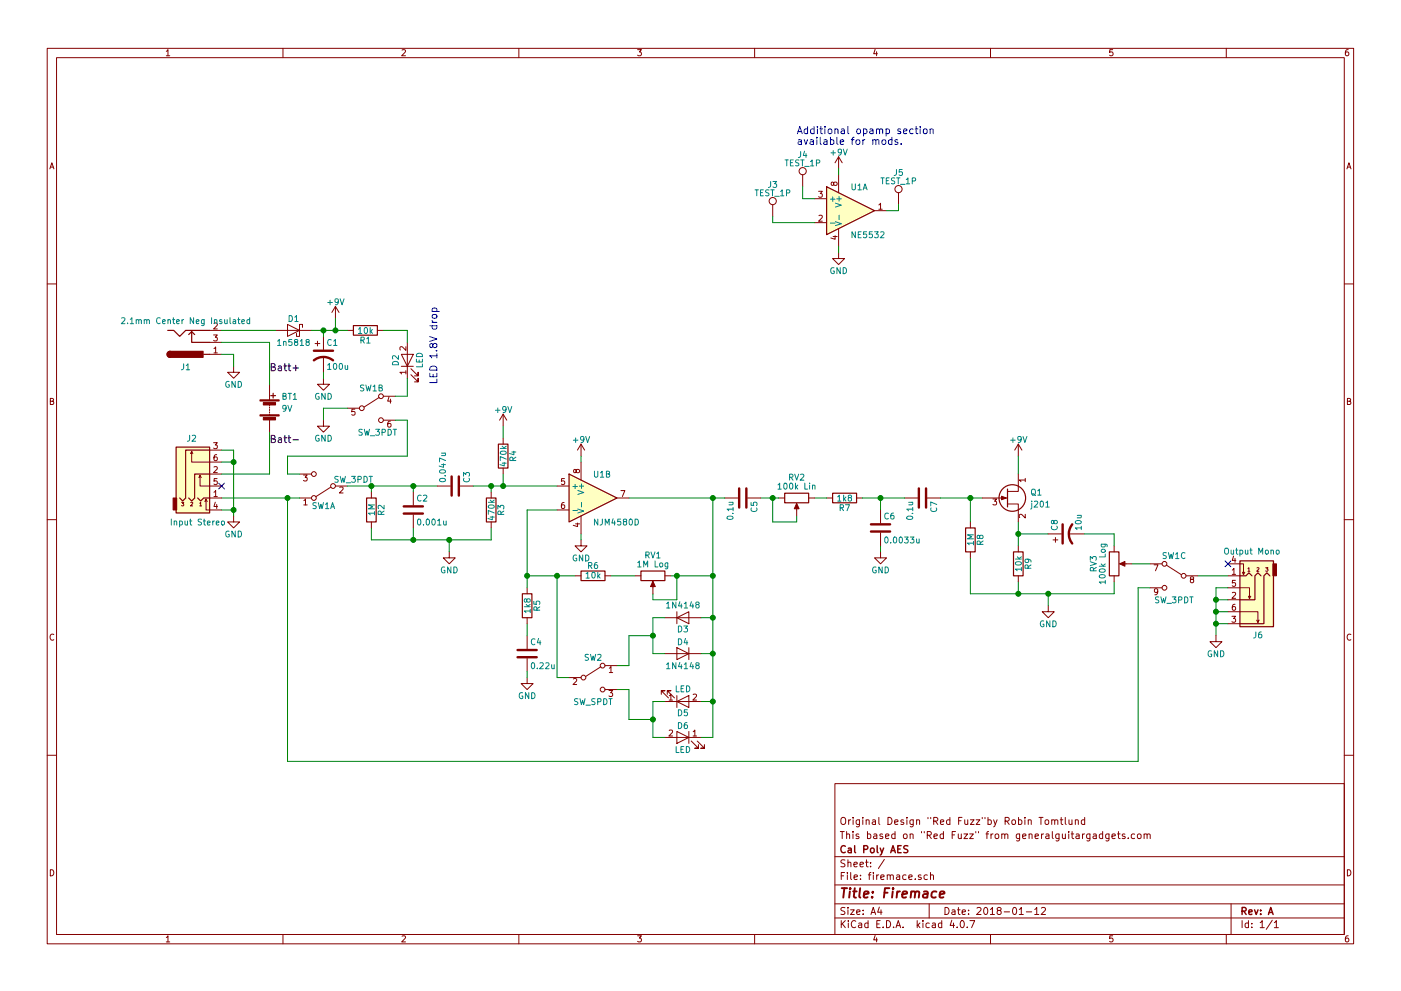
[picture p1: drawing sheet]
EESchema Schematic File Version 2
LIBS:power
LIBS:device
LIBS:switches
LIBS:relays
LIBS:motors
LIBS:transistors
LIBS:conn
LIBS:linear
LIBS:regul
LIBS:74xx
LIBS:cmos4000
LIBS:adc-dac
LIBS:memory
LIBS:xilinx
LIBS:microcontrollers
LIBS:dsp
LIBS:microchip
LIBS:analog_switches
LIBS:motorola
LIBS:texas
LIBS:intel
LIBS:audio
LIBS:interface
LIBS:digital-audio
LIBS:philips
LIBS:display
LIBS:cypress
LIBS:siliconi
LIBS:opto
LIBS:atmel
LIBS:contrib
LIBS:valves
LIBS:guitar-pedals
LIBS:dk_Addressable-Specialty
LIBS:dk_Alarms-Buzzers-and-Sirens
LIBS:dk_Automotive-Relays
LIBS:dk_Balun
LIBS:dk_Barrel-Audio-Connectors
LIBS:dk_Battery-Holders-Clips-Contacts
LIBS:dk_Clock-Timing-Clock-Generators-PLLs-Frequency-Synthesizers
LIBS:dk_Clock-Timing-Programmable-Timers-and-Oscillators
LIBS:dk_Clock-Timing-Real-Time-Clocks
LIBS:dk_Coaxial-Connectors-(RF)
LIBS:dk_Current-Transducers
LIBS:dk_Data-Acquisition-ADCs-DACs-Special-Purpose
LIBS:dk_Data-Acquisition-Analog-to-Digital-Converters-(ADC)
LIBS:dk_Data-Acquisition-Digital-Potentiometers
LIBS:dk_Data-Acquisition-Digital-to-Analog-Converters-(DAC)
LIBS:dk_Data-Acquisition-Touch-Screen-Controllers
LIBS:dk_DC-DC-Converters
LIBS:dk_Digital-Isolators
LIBS:dk_Diodes-Bridge-Rectifiers
LIBS:dk_Diodes-Rectifiers-Arrays
LIBS:dk_Diodes-Rectifiers-Single
LIBS:dk_Diodes-Zener-Single
LIBS:dk_Display-Modules-LED-Character-and-Numeric
LIBS:dk_D-Sub-Connectors
LIBS:dk_Embedded-Microcontrollers
LIBS:dk_Encoders
LIBS:dk_Evaluation-Boards-Sensors
LIBS:dk_Ferrite-Beads-and-Chips
LIBS:dk_Fixed-Inductors
LIBS:dk_Fuses
LIBS:dk_Gas-Sensors
LIBS:dk_Humidity-Moisture-Sensors
LIBS:dk_Image-Sensors-Camera
LIBS:dk_Infrared-UV-Visible-Emitters
LIBS:dk_Inrush-Current-Limiters-(ICL)
LIBS:dk_Interface-Analog-Switches-Multiplexers-Demultiplexers
LIBS:dk_Interface-Analog-Switches-Special-Purpose
LIBS:dk_Interface-Controllers
LIBS:dk_Interface-Drivers-Receivers-Transceivers
LIBS:dk_Interface-I-O-Expanders
LIBS:dk_Interface-Modules
LIBS:dk_Interface-Sensor-and-Detector-Interfaces
LIBS:dk_Interface-Sensor-Capacitive-Touch
LIBS:dk_Interface-Specialized
LIBS:dk_LED-Indication-Discrete
LIBS:dk_LEDs-Circuit-Board-Indicators-Arrays-Light-Bars-Bar-Graphs
LIBS:dk_Linear-Amplifiers-Audio
LIBS:dk_Linear-Amplifiers-Instrumentation-OP-Amps-Buffer-Amps
LIBS:dk_Linear-Comparators
LIBS:dk_Logic-Buffers-Drivers-Receivers-Transceivers
LIBS:dk_Logic-Flip-Flops
LIBS:dk_Logic-Gates-and-Inverters
LIBS:dk_Logic-Multivibrators
LIBS:dk_Logic-Shift-Registers
LIBS:dk_Logic-Signal-Switches-Multiplexers-Decoders
LIBS:dk_Logic-Translators-Level-Shifters
LIBS:dk_Magnetic-Sensors-Compass-Magnetic-Field-(Modules)
LIBS:dk_Magnetic-Sensors-Linear-Compass-(ICs)
LIBS:dk_Magnetic-Sensors-Switches-(Solid-State)
LIBS:dk_Memory
LIBS:dk_Memory-Connectors-PC-Card-Sockets
LIBS:dk_Microphones
LIBS:dk_Modular-Connectors-Jacks
LIBS:dk_Modular-Connectors-Jacks-With-Magnetics
LIBS:dk_Motion-Sensors-Accelerometers
LIBS:dk_Motion-Sensors-IMUs-(Inertial-Measurement-Units)
LIBS:dk_Motion-Sensors-Tilt-Switches
LIBS:dk_Navigation-Switches-Joystick
LIBS:dk_Optical-Sensors-Ambient-Light-IR-UV-Sensors
LIBS:dk_Optical-Sensors-Photo-Detectors-Remote-Receiver
LIBS:dk_Optical-Sensors-Photodiodes
LIBS:dk_Optical-Sensors-Phototransistors
LIBS:dk_Optical-Sensors-Reflective-Analog-Output
LIBS:dk_Optoisolators-Logic-Output
LIBS:dk_Optoisolators-Transistor-Photovoltaic-Output
LIBS:dk_Optoisolators-Triac-SCR-Output
LIBS:dk_Oscillators
LIBS:dk_PMIC-AC-DC-Converters-Offline-Switchers
LIBS:dk_PMIC-Battery-Chargers
LIBS:dk_PMIC-Battery-Management
LIBS:dk_PMIC-Current-Regulation-Management
LIBS:dk_PMIC-Full-Half-Bridge-Drivers
LIBS:dk_PMIC-Gate-Drivers
LIBS:dk_PMIC-LED-Drivers
LIBS:dk_PMIC-Motor-Drivers-Controllers
LIBS:dk_PMIC-OR-Controllers-Ideal-Diodes
LIBS:dk_PMIC-Power-Distribution-Switches-Load-Drivers
LIBS:dk_PMIC-Power-Management-Specialized
LIBS:dk_PMIC-RMS-to-DC-Converters
LIBS:dk_PMIC-Supervisors
LIBS:dk_PMIC-Thermal-Management
LIBS:dk_PMIC-V-F-and-F-V-Converters
LIBS:dk_PMIC-Voltage-Reference
LIBS:dk_PMIC-Voltage-Regulators-DC-DC-Switching-Controllers
LIBS:dk_PMIC-Voltage-Regulators-DC-DC-Switching-Regulators
LIBS:dk_PMIC-Voltage-Regulators-Linear
LIBS:dk_PMIC-Voltage-Regulators-Special-Purpose
LIBS:dk_Power-Relays-Over-2-Amps
LIBS:dk_Pressure-Sensors-Transducers
LIBS:dk_Programmable-Oscillators
LIBS:dk_Pushbutton-Switches
LIBS:dk_Rectangular-Connectors-Headers-Male-Pins
LIBS:dk_Reed-Relays
LIBS:dk_Resistor-Networks-Arrays
LIBS:dk_RF-Amplifiers
LIBS:dk_RF-Antennas
LIBS:dk_RF-Demodulators
LIBS:dk_RF-Detectors
LIBS:dk_RF-Evaluation-and-Development-Kits-Boards
LIBS:dk_RFID-RF-Access-Monitoring-ICs
LIBS:dk_RF-Receivers
LIBS:dk_RF-Switches
LIBS:dk_RF-Transceiver-ICs
LIBS:dk_RF-Transceiver-Modules
LIBS:dk_RF-Transmitters
LIBS:dk_Rotary-Potentiometers-Rheostats
LIBS:dk_Sensors-Transducers_Accessories
LIBS:dk_Signal-Relays-Up-to-2-Amps
LIBS:dk_Slide-Switches
LIBS:dk_Solid-State-Relays
LIBS:dk_Specialized-ICs
LIBS:dk_Specialized-Sensors
LIBS:dk_Surge-Suppression-ICs
LIBS:dk_Tactile-Switches
LIBS:dk_Temperature-Sensors-Analog-and-Digital-Output
LIBS:dk_Thermal-Cutoffs-(Thermal-Fuses)
LIBS:dk_Thyristors-DIACs-SIDACs
LIBS:dk_Thyristors-SCRs
LIBS:dk_Thyristors-TRIACs
LIBS:dk_Toggle-Switches
LIBS:dk_Transistors-Bipolar-(BJT)-Arrays
LIBS:dk_Transistors-Bipolar-(BJT)-RF
LIBS:dk_Transistors-Bipolar-(BJT)-Single
LIBS:dk_Transistors-Bipolar-(BJT)-Single-Pre-Biased
LIBS:dk_Transistors-FETs-MOSFETs-Arrays
LIBS:dk_Transistors-FETs-MOSFETs-RF
LIBS:dk_Transistors-FETs-MOSFETs-Single
LIBS:dk_Transistors-JFETs
LIBS:dk_Trimmer-Potentiometers
LIBS:dk_TVS-Diodes
LIBS:dk_TVS-Mixed-Technology
LIBS:dk_USB-DVI-HDMI-Connectors
LIBS:red-fuzz-cache
EELAYER 25 0
EELAYER END
$Descr A4 11693 8268
encoding utf-8
Sheet 1 1
Title "Firemace"
Date "2018-01-12"
Rev "A"
Comp "Cal Poly AES"
Comment1 "This based on \"Red Fuzz\" from generalguitargadgets.com"
Comment2 "Original Design \"Red Fuzz\"by Robin Tomtlund"
Comment3 ""
Comment4 ""
$EndDescr
$Comp
L Battery BT1
U 1 1
P 2250 3400
F 0 "BT1" H 2350 3500 50  0000 L CNN
F 1 "9V" H 2350 3400 50  0000 L CNN
F 2 "Pin_Headers:Pin_Header_Straight_1x02_Pitch2.54mm" V 2250 3460 50  0001 C CNN
F 3 "" V 2250 3460 50  0001 C CNN
	1    2250 3400
	1    0    0    -1  
$EndComp
$Comp
L Barrel_Jack J1
U 1 1
P 1550 2850
F 0 "J1" H 1550 3060 50  0000 C CNN
F 1 "2.1mm Center Neg Insulated" H 1550 2675 50  0000 C CNN
F 2 "Pin_Headers:Pin_Header_Straight_1x03_Pitch2.54mm" H 1600 2810 50  0001 C CNN
F 3 "" H 1600 2810 50  0001 C CNN
	1    1550 2850
	1    0    0    1   
$EndComp
$Comp
L SW_3PDT SW1
U 1 1
P 2700 4050
F 0 "SW1" H 2700 4220 50  0000 C CNN
F 1 "SW_3PDT" H 2450 4000 50  0000 C CNN
F 2 "guitar-projects:3PDT_Solder_Lugs" H 2700 4050 50  0001 C CNN
F 3 "" H 2700 4050 50  0001 C CNN
	1    2700 4050
	-1   0    0    1   
$EndComp
$Comp
L R R2
U 1 1
P 3100 4250
F 0 "R2" V 3180 4250 50  0000 C CNN
F 1 "1M" V 3100 4250 50  0000 C CNN
F 2 "Resistors_THT:R_Axial_DIN0207_L6.3mm_D2.5mm_P10.16mm_Horizontal" V 3030 4250 50  0001 C CNN
F 3 "" H 3100 4250 50  0001 C CNN
	1    3100 4250
	1    0    0    -1  
$EndComp
$Comp
L C C2
U 1 1
P 3450 4250
F 0 "C2" H 3475 4350 50  0000 L CNN
F 1 "0.001u" H 3475 4150 50  0000 L CNN
F 2 "Capacitors_THT:C_Disc_D6.0mm_W2.5mm_P5.00mm" H 3488 4100 50  0001 C CNN
F 3 "" H 3450 4250 50  0001 C CNN
	1    3450 4250
	1    0    0    -1  
$EndComp
$Comp
L C C3
U 1 1
P 3800 4050
F 0 "C3" H 3825 4150 50  0000 L CNN
F 1 "0.047u" H 3825 3950 50  0000 L CNN
F 2 "Capacitors_THT:C_Disc_D7.5mm_W4.4mm_P5.00mm" H 3838 3900 50  0001 C CNN
F 3 "" H 3800 4050 50  0001 C CNN
	1    3800 4050
	0    1    -1   0   
$EndComp
$Comp
L R R3
U 1 1
P 4100 4250
F 0 "R3" V 4180 4250 50  0000 C CNN
F 1 "470k" V 4100 4250 50  0000 C CNN
F 2 "Resistors_THT:R_Axial_DIN0207_L6.3mm_D2.5mm_P10.16mm_Horizontal" V 4030 4250 50  0001 C CNN
F 3 "" H 4100 4250 50  0001 C CNN
	1    4100 4250
	1    0    0    -1  
$EndComp
$Comp
L R R4
U 1 1
P 4200 3800
F 0 "R4" V 4280 3800 50  0000 C CNN
F 1 "470k" V 4200 3800 50  0000 C CNN
F 2 "Resistors_THT:R_Axial_DIN0207_L6.3mm_D2.5mm_P10.16mm_Horizontal" V 4130 3800 50  0001 C CNN
F 3 "" H 4200 3800 50  0001 C CNN
	1    4200 3800
	1    0    0    -1  
$EndComp
$Comp
L +9V #PWR01
U 1 1
P 2800 2650
F 0 "#PWR01" H 2800 2500 50  0001 C CNN
F 1 "+9V" H 2800 2790 50  0000 C CNN
F 2 "" H 2800 2650 50  0001 C CNN
F 3 "" H 2800 2650 50  0001 C CNN
	1    2800 2650
	1    0    0    -1  
$EndComp
$Comp
L +9V #PWR02
U 1 1
P 4200 3550
F 0 "#PWR02" H 4200 3400 50  0001 C CNN
F 1 "+9V" H 4200 3690 50  0000 C CNN
F 2 "" H 4200 3550 50  0001 C CNN
F 3 "" H 4200 3550 50  0001 C CNN
	1    4200 3550
	1    0    0    -1  
$EndComp
$Comp
L R R5
U 1 1
P 4400 5050
F 0 "R5" V 4480 5050 50  0000 C CNN
F 1 "1k8" V 4400 5050 50  0000 C CNN
F 2 "Resistors_THT:R_Axial_DIN0207_L6.3mm_D2.5mm_P10.16mm_Horizontal" V 4330 5050 50  0001 C CNN
F 3 "" H 4400 5050 50  0001 C CNN
	1    4400 5050
	1    0    0    -1  
$EndComp
$Comp
L GND #PWR03
U 1 1
P 3750 4600
F 0 "#PWR03" H 3750 4350 50  0001 C CNN
F 1 "GND" H 3750 4450 50  0000 C CNN
F 2 "" H 3750 4600 50  0001 C CNN
F 3 "" H 3750 4600 50  0001 C CNN
	1    3750 4600
	1    0    0    -1  
$EndComp
$Comp
L C C4
U 1 1
P 4400 5450
F 0 "C4" H 4425 5550 50  0000 L CNN
F 1 "0.22u" H 4425 5350 50  0000 L CNN
F 2 "Capacitors_THT:C_Disc_D7.5mm_W4.4mm_P5.00mm" H 4438 5300 50  0001 C CNN
F 3 "" H 4400 5450 50  0001 C CNN
	1    4400 5450
	1    0    0    -1  
$EndComp
$Comp
L D D3
U 1 1
P 5700 5150
F 0 "D3" H 5700 5250 50  0000 C CNN
F 1 "1N4148" H 5700 5050 50  0000 C CNN
F 2 "Diodes_THT:D_DO-35_SOD27_P7.62mm_Horizontal" H 5700 5150 50  0001 C CNN
F 3 "" H 5700 5150 50  0001 C CNN
	1    5700 5150
	1    0    0    1   
$EndComp
$Comp
L D D4
U 1 1
P 5700 5450
F 0 "D4" H 5700 5550 50  0000 C CNN
F 1 "1N4148" H 5700 5350 50  0000 C CNN
F 2 "Diodes_THT:D_DO-35_SOD27_P7.62mm_Horizontal" H 5700 5450 50  0001 C CNN
F 3 "" H 5700 5450 50  0001 C CNN
	1    5700 5450
	-1   0    0    -1  
$EndComp
$Comp
L R R6
U 1 1
P 4950 4800
F 0 "R6" V 5030 4800 50  0000 C CNN
F 1 "10k" V 4950 4800 50  0000 C CNN
F 2 "Resistors_THT:R_Axial_DIN0207_L6.3mm_D2.5mm_P10.16mm_Horizontal" V 4880 4800 50  0001 C CNN
F 3 "" H 4950 4800 50  0001 C CNN
	1    4950 4800
	0    1    -1   0   
$EndComp
$Comp
L POT RV1
U 1 1
P 5450 4800
F 0 "RV1" V 5275 4800 50  0000 C CNN
F 1 "1M Log" V 5350 4800 50  0000 C CNN
F 2 "feetprints:pot_16mm_long_lead" H 5450 4800 50  0001 C CNN
F 3 "" H 5450 4800 50  0001 C CNN
	1    5450 4800
	0    -1   1    0   
$EndComp
$Comp
L C C5
U 1 1
P 6200 4150
F 0 "C5" H 6225 4250 50  0000 L CNN
F 1 "0.1u" H 6225 4050 50  0000 L CNN
F 2 "Capacitors_THT:C_Disc_D7.5mm_W4.4mm_P5.00mm" H 6238 4000 50  0001 C CNN
F 3 "" H 6200 4150 50  0001 C CNN
	1    6200 4150
	0    1    1    0   
$EndComp
$Comp
L POT RV2
U 1 1
P 6650 4150
F 0 "RV2" V 6475 4150 50  0000 C CNN
F 1 "100k Lin" V 6550 4150 50  0000 C CNN
F 2 "feetprints:pot_16mm_long_lead" H 6650 4150 50  0001 C CNN
F 3 "" H 6650 4150 50  0001 C CNN
	1    6650 4150
	0    -1   1    0   
$EndComp
$Comp
L R R7
U 1 1
P 7050 4150
F 0 "R7" V 7130 4150 50  0000 C CNN
F 1 "1k8" V 7050 4150 50  0000 C CNN
F 2 "Resistors_THT:R_Axial_DIN0207_L6.3mm_D2.5mm_P10.16mm_Horizontal" V 6980 4150 50  0001 C CNN
F 3 "" H 7050 4150 50  0001 C CNN
	1    7050 4150
	0    1    1    0   
$EndComp
$Comp
L C C6
U 1 1
P 7350 4400
F 0 "C6" H 7375 4500 50  0000 L CNN
F 1 "0.0033u" H 7375 4300 50  0000 L CNN
F 2 "Capacitors_THT:C_Disc_D5.0mm_W2.5mm_P5.00mm" H 7388 4250 50  0001 C CNN
F 3 "" H 7350 4400 50  0001 C CNN
	1    7350 4400
	1    0    0    -1  
$EndComp
$Comp
L C C7
U 1 1
P 7700 4150
F 0 "C7" H 7725 4250 50  0000 L CNN
F 1 "0.1u" H 7725 4050 50  0000 L CNN
F 2 "Capacitors_THT:C_Disc_D7.5mm_W4.4mm_P5.00mm" H 7738 4000 50  0001 C CNN
F 3 "" H 7700 4150 50  0001 C CNN
	1    7700 4150
	0    1    1    0   
$EndComp
$Comp
L R R8
U 1 1
P 8100 4500
F 0 "R8" V 8180 4500 50  0000 C CNN
F 1 "1M" V 8100 4500 50  0000 C CNN
F 2 "Resistors_THT:R_Axial_DIN0207_L6.3mm_D2.5mm_P10.16mm_Horizontal" V 8030 4500 50  0001 C CNN
F 3 "" H 8100 4500 50  0001 C CNN
	1    8100 4500
	1    0    0    -1  
$EndComp
$Comp
L R R9
U 1 1
P 8500 4700
F 0 "R9" V 8580 4700 50  0000 C CNN
F 1 "10k" V 8500 4700 50  0000 C CNN
F 2 "Resistors_THT:R_Axial_DIN0207_L6.3mm_D2.5mm_P10.16mm_Horizontal" V 8430 4700 50  0001 C CNN
F 3 "" H 8500 4700 50  0001 C CNN
	1    8500 4700
	1    0    0    -1  
$EndComp
$Comp
L +9V #PWR04
U 1 1
P 8500 3800
F 0 "#PWR04" H 8500 3650 50  0001 C CNN
F 1 "+9V" H 8500 3940 50  0000 C CNN
F 2 "" H 8500 3800 50  0001 C CNN
F 3 "" H 8500 3800 50  0001 C CNN
	1    8500 3800
	1    0    0    -1  
$EndComp
$Comp
L CP1 C8
U 1 1
P 8900 4450
F 0 "C8" H 8925 4550 50  0000 L CNN
F 1 "10u" H 8925 4350 50  0000 L CNN
F 2 "Capacitors_THT:CP_Radial_D5.0mm_P2.50mm" H 8900 4450 50  0001 C CNN
F 3 "" H 8900 4450 50  0001 C CNN
	1    8900 4450
	0    -1   -1   0   
$EndComp
$Comp
L POT RV3
U 1 1
P 9300 4700
F 0 "RV3" V 9125 4700 50  0000 C CNN
F 1 "100k Log" V 9200 4700 50  0000 C CNN
F 2 "feetprints:pot_16mm_long_lead" H 9300 4700 50  0001 C CNN
F 3 "" H 9300 4700 50  0001 C CNN
	1    9300 4700
	1    0    0    1   
$EndComp
$Comp
L GND #PWR05
U 1 1
P 8750 5050
F 0 "#PWR05" H 8750 4800 50  0001 C CNN
F 1 "GND" H 8750 4900 50  0000 C CNN
F 2 "" H 8750 5050 50  0001 C CNN
F 3 "" H 8750 5050 50  0001 C CNN
	1    8750 5050
	1    0    0    -1  
$EndComp
$Comp
L SW_3PDT SW1
U 3 1
P 9800 4800
F 0 "SW1" H 9800 4970 50  0000 C CNN
F 1 "SW_3PDT" H 9800 4600 50  0000 C CNN
F 2 "guitar-projects:3PDT_Solder_Lugs" H 9800 4800 50  0001 C CNN
F 3 "" H 9800 4800 50  0001 C CNN
	3    9800 4800
	-1   0    0    -1  
$EndComp
$Comp
L GND #PWR06
U 1 1
P 4400 5650
F 0 "#PWR06" H 4400 5400 50  0001 C CNN
F 1 "GND" H 4400 5500 50  0000 C CNN
F 2 "" H 4400 5650 50  0001 C CNN
F 3 "" H 4400 5650 50  0001 C CNN
	1    4400 5650
	1    0    0    -1  
$EndComp
$Comp
L CP1 C1
U 1 1
P 2700 2950
F 0 "C1" H 2725 3050 50  0000 L CNN
F 1 "100u" H 2725 2850 50  0000 L CNN
F 2 "Capacitors_THT:CP_Radial_D5.0mm_P2.50mm" H 2700 2950 50  0001 C CNN
F 3 "" H 2700 2950 50  0001 C CNN
	1    2700 2950
	1    0    0    -1  
$EndComp
$Comp
L GND #PWR07
U 1 1
P 2700 3150
F 0 "#PWR07" H 2700 2900 50  0001 C CNN
F 1 "GND" H 2700 3000 50  0000 C CNN
F 2 "" H 2700 3150 50  0001 C CNN
F 3 "" H 2700 3150 50  0001 C CNN
	1    2700 3150
	1    0    0    -1  
$EndComp
$Comp
L SW_3PDT SW1
U 2 1
P 3100 3400
F 0 "SW1" H 3100 3570 50  0000 C CNN
F 1 "SW_3PDT" H 3150 3200 50  0000 C CNN
F 2 "guitar-projects:3PDT_Solder_Lugs" H 3100 3400 50  0001 C CNN
F 3 "" H 3100 3400 50  0001 C CNN
	2    3100 3400
	1    0    0    -1  
$EndComp
$Comp
L GND #PWR08
U 1 1
P 2700 3500
F 0 "#PWR08" H 2700 3250 50  0001 C CNN
F 1 "GND" H 2700 3350 50  0000 C CNN
F 2 "" H 2700 3500 50  0001 C CNN
F 3 "" H 2700 3500 50  0001 C CNN
	1    2700 3500
	1    0    0    -1  
$EndComp
$Comp
L R R1
U 1 1
P 3050 2750
F 0 "R1" V 3130 2750 50  0000 C CNN
F 1 "10k" V 3050 2750 50  0000 C CNN
F 2 "Resistors_THT:R_Axial_DIN0207_L6.3mm_D2.5mm_P10.16mm_Horizontal" V 2980 2750 50  0001 C CNN
F 3 "" H 3050 2750 50  0001 C CNN
	1    3050 2750
	0    1    1    0   
$EndComp
$Comp
L LED D2
U 1 1
P 3400 3000
F 0 "D2" H 3400 3100 50  0000 C CNN
F 1 "LED" H 3400 2900 50  0000 C CNN
F 2 "LEDs:LED_D5.0mm" H 3400 3000 50  0001 C CNN
F 3 "" H 3400 3000 50  0001 C CNN
	1    3400 3000
	0    -1   -1   0   
$EndComp
$Comp
L SW_SPDT SW2
U 1 1
P 4950 5650
F 0 "SW2" H 4950 5820 50  0000 C CNN
F 1 "SW_SPDT" H 4950 5450 50  0000 C CNN
F 2 "Pin_Headers:Pin_Header_Straight_1x03_Pitch2.54mm" H 4950 5650 50  0001 C CNN
F 3 "" H 4950 5650 50  0001 C CNN
	1    4950 5650
	1    0    0    -1  
$EndComp
$Comp
L LED D6
U 1 1
P 5700 6150
F 0 "D6" H 5700 6250 50  0000 C CNN
F 1 "LED" H 5700 6050 50  0000 C CNN
F 2 "LEDs:LED_D3.0mm" H 5700 6150 50  0001 C CNN
F 3 "" H 5700 6150 50  0001 C CNN
	1    5700 6150
	-1   0    0    -1  
$EndComp
$Comp
L LED D5
U 1 1
P 5700 5850
F 0 "D5" H 5700 5950 50  0000 C CNN
F 1 "LED" H 5700 5750 50  0000 C CNN
F 2 "LEDs:LED_D3.0mm" H 5700 5850 50  0001 C CNN
F 3 "" H 5700 5850 50  0001 C CNN
	1    5700 5850
	1    0    0    1   
$EndComp
$Comp
L GND #PWR09
U 1 1
P 7350 4600
F 0 "#PWR09" H 7350 4350 50  0001 C CNN
F 1 "GND" H 7350 4450 50  0000 C CNN
F 2 "" H 7350 4600 50  0001 C CNN
F 3 "" H 7350 4600 50  0001 C CNN
	1    7350 4600
	1    0    0    -1  
$EndComp
$Comp
L D_Schottky D1
U 1 1
P 2450 2750
F 0 "D1" H 2450 2850 50  0000 C CNN
F 1 "1n5818" H 2450 2650 50  0000 C CNN
F 2 "Diodes_THT:D_DO-41_SOD81_P10.16mm_Horizontal" H 2450 2750 50  0001 C CNN
F 3 "" H 2450 2750 50  0001 C CNN
	1    2450 2750
	-1   0    0    -1  
$EndComp
$Comp
L Q_NJFET_DSG Q1
U 1 1
P 8400 4150
F 0 "Q1" H 8600 4200 50  0000 L CNN
F 1 "j201" H 8600 4100 50  0000 L CNN
F 2 "TO_SOT_Packages_THT:TO-92_Inline_Wide" H 8600 4250 50  0001 C CNN
F 3 "" H 8400 4150 50  0001 C CNN
	1    8400 4150
	1    0    0    -1  
$EndComp
$Comp
L NE5532 U1
U 2 1
P 4950 4150
F 0 "U1" H 4950 4350 50  0000 L CNN
F 1 "NJM4580D" H 4950 3950 50  0000 L CNN
F 2 "Housings_DIP:DIP-8_W7.62mm_Socket_LongPads" H 4950 4150 50  0001 C CNN
F 3 "" H 4950 4150 50  0001 C CNN
	2    4950 4150
	1    0    0    -1  
$EndComp
Wire Wire Line
	1850 2850 2250 2850
Wire Wire Line
	2250 2850 2250 3200
Wire Wire Line
	1850 4150 2500 4150
Wire Wire Line
	2900 4050 3650 4050
Wire Wire Line
	3450 4050 3450 4100
Connection ~ 3450 4050
Wire Wire Line
	3100 4050 3100 4100
Connection ~ 3100 4050
Wire Wire Line
	3100 4400 3100 4500
Wire Wire Line
	3450 4500 3450 4400
Wire Wire Line
	3950 4050 4650 4050
Wire Wire Line
	4100 4050 4100 4100
Wire Wire Line
	4100 4500 4100 4400
Connection ~ 3450 4500
Wire Wire Line
	4200 4050 4200 3950
Connection ~ 4100 4050
Connection ~ 4200 4050
Wire Wire Line
	4200 3550 4200 3650
Wire Wire Line
	2600 2750 2900 2750
Wire Wire Line
	3750 4500 3750 4600
Connection ~ 3750 4500
Wire Wire Line
	4400 5300 4400 5200
Wire Wire Line
	4400 5650 4400 5600
Wire Wire Line
	5300 4800 5100 4800
Wire Wire Line
	4400 4800 4800 4800
Wire Wire Line
	5450 5450 5550 5450
Wire Wire Line
	5450 5150 5450 5450
Wire Wire Line
	5450 5150 5550 5150
Wire Wire Line
	5950 5150 5850 5150
Wire Wire Line
	5950 5450 5850 5450
Wire Wire Line
	5450 4950 5450 5000
Wire Wire Line
	5450 5000 5650 5000
Wire Wire Line
	5650 5000 5650 4800
Connection ~ 5650 4800
Wire Wire Line
	6350 4150 6500 4150
Wire Wire Line
	6450 4150 6450 4350
Wire Wire Line
	6450 4350 6650 4350
Wire Wire Line
	6650 4350 6650 4300
Connection ~ 6450 4150
Wire Wire Line
	6800 4150 6900 4150
Wire Wire Line
	7350 4250 7350 4150
Wire Wire Line
	7200 4150 7550 4150
Connection ~ 7350 4150
Wire Wire Line
	7850 4150 8200 4150
Wire Wire Line
	8100 4150 8100 4350
Connection ~ 8100 4150
Wire Wire Line
	8100 4950 8100 4650
Wire Wire Line
	8500 3800 8500 3950
Wire Wire Line
	8500 4350 8500 4550
Wire Wire Line
	8500 4950 8500 4850
Wire Wire Line
	8750 4450 8500 4450
Connection ~ 8500 4450
Wire Wire Line
	9300 4950 9300 4850
Wire Wire Line
	9050 4450 9300 4450
Wire Wire Line
	9300 4450 9300 4550
Wire Wire Line
	9450 4700 9600 4700
Wire Wire Line
	9600 4900 9500 4900
Wire Wire Line
	2400 4150 2400 6350
Wire Wire Line
	10000 4800 10250 4800
Wire Wire Line
	7350 4600 7350 4550
Connection ~ 8500 4950
Wire Wire Line
	8750 4950 8750 5050
Connection ~ 8750 4950
Wire Wire Line
	8100 4950 9300 4950
Wire Wire Line
	3100 4500 4100 4500
Wire Wire Line
	2700 2750 2700 2800
Wire Wire Line
	2700 3150 2700 3100
Wire Wire Line
	3200 2750 3400 2750
Connection ~ 2700 2750
Wire Wire Line
	5950 5850 5850 5850
Wire Wire Line
	5950 6150 5850 6150
Wire Wire Line
	5450 6150 5550 6150
Wire Wire Line
	5450 5850 5450 6150
Wire Wire Line
	5450 5850 5550 5850
Wire Wire Line
	5250 6000 5450 6000
Connection ~ 5950 5850
Connection ~ 5950 5450
Connection ~ 5450 6000
Connection ~ 2400 4150
Wire Wire Line
	2700 3400 2900 3400
Wire Wire Line
	3400 2750 3400 2850
Wire Wire Line
	3400 3300 3300 3300
Wire Wire Line
	2500 3950 2400 3950
Wire Wire Line
	2400 3950 2400 3800
Wire Wire Line
	2400 3800 3400 3800
Wire Wire Line
	3400 3800 3400 3500
Wire Wire Line
	3400 3500 3300 3500
Wire Wire Line
	5450 5300 5250 5300
Connection ~ 5450 5300
Wire Wire Line
	2700 3500 2700 3400
Wire Wire Line
	3400 3300 3400 3150
Connection ~ 4650 4800
Wire Wire Line
	2300 2750 1850 2750
Wire Wire Line
	2800 2650 2800 2750
Connection ~ 2800 2750
Wire Wire Line
	5950 4150 5950 6150
Connection ~ 5950 5150
Wire Wire Line
	5150 5550 5250 5550
Wire Wire Line
	5250 5550 5250 5300
Wire Wire Line
	5150 5750 5250 5750
Wire Wire Line
	5250 5750 5250 6000
Wire Wire Line
	4750 5650 4650 5650
Wire Wire Line
	4650 5650 4650 4800
Wire Wire Line
	4400 4250 4400 4900
Wire Wire Line
	4400 4250 4650 4250
Connection ~ 4400 4800
Wire Wire Line
	5250 4150 6050 4150
Connection ~ 5950 4800
Connection ~ 5950 4150
$Comp
L GND #PWR010
U 1 1
P 4850 4500
F 0 "#PWR010" H 4850 4250 50  0001 C CNN
F 1 "GND" H 4850 4350 50  0000 C CNN
F 2 "" H 4850 4500 50  0001 C CNN
F 3 "" H 4850 4500 50  0001 C CNN
	1    4850 4500
	1    0    0    -1  
$EndComp
Wire Wire Line
	4850 4500 4850 4450
$Comp
L +9V #PWR011
U 1 1
P 4850 3800
F 0 "#PWR011" H 4850 3650 50  0001 C CNN
F 1 "+9V" H 4850 3940 50  0000 C CNN
F 2 "" H 4850 3800 50  0001 C CNN
F 3 "" H 4850 3800 50  0001 C CNN
	1    4850 3800
	1    0    0    -1  
$EndComp
Wire Wire Line
	4850 3800 4850 3850
$Comp
L NE5532 U1
U 1 1
P 7100 1750
F 0 "U1" H 7100 1950 50  0000 L CNN
F 1 "NE5532" H 7100 1550 50  0000 L CNN
F 2 "Housings_DIP:DIP-8_W7.62mm_Socket_LongPads" H 7100 1750 50  0001 C CNN
F 3 "" H 7100 1750 50  0001 C CNN
	1    7100 1750
	1    0    0    -1  
$EndComp
$Comp
L +9V #PWR012
U 1 1
P 7000 1400
F 0 "#PWR012" H 7000 1250 50  0001 C CNN
F 1 "+9V" H 7000 1540 50  0000 C CNN
F 2 "" H 7000 1400 50  0001 C CNN
F 3 "" H 7000 1400 50  0001 C CNN
	1    7000 1400
	1    0    0    -1  
$EndComp
$Comp
L GND #PWR013
U 1 1
P 7000 2100
F 0 "#PWR013" H 7000 1850 50  0001 C CNN
F 1 "GND" H 7000 1950 50  0000 C CNN
F 2 "" H 7000 2100 50  0001 C CNN
F 3 "" H 7000 2100 50  0001 C CNN
	1    7000 2100
	1    0    0    -1  
$EndComp
Wire Wire Line
	7000 2100 7000 2050
Wire Wire Line
	7000 1450 7000 1400
$Comp
L TEST_1P J4
U 1 1
P 6700 1550
F 0 "J4" H 6700 1820 50  0000 C CNN
F 1 "TEST_1P" H 6700 1750 50  0000 C CNN
F 2 "Pin_Headers:Pin_Header_Straight_1x01_Pitch2.54mm" H 6900 1550 50  0001 C CNN
F 3 "" H 6900 1550 50  0001 C CNN
	1    6700 1550
	1    0    0    -1  
$EndComp
$Comp
L TEST_1P J3
U 1 1
P 6450 1800
F 0 "J3" H 6450 2070 50  0000 C CNN
F 1 "TEST_1P" H 6450 2000 50  0000 C CNN
F 2 "Pin_Headers:Pin_Header_Straight_1x01_Pitch2.54mm" H 6650 1800 50  0001 C CNN
F 3 "" H 6650 1800 50  0001 C CNN
	1    6450 1800
	1    0    0    -1  
$EndComp
$Comp
L TEST_1P J5
U 1 1
P 7500 1700
F 0 "J5" H 7500 1970 50  0000 C CNN
F 1 "TEST_1P" H 7500 1900 50  0000 C CNN
F 2 "Pin_Headers:Pin_Header_Straight_1x01_Pitch2.54mm" H 7700 1700 50  0001 C CNN
F 3 "" H 7700 1700 50  0001 C CNN
	1    7500 1700
	1    0    0    -1  
$EndComp
Wire Wire Line
	7400 1750 7500 1750
Wire Wire Line
	7500 1750 7500 1700
Wire Wire Line
	6800 1850 6450 1850
Wire Wire Line
	6450 1850 6450 1800
Wire Wire Line
	6700 1650 6800 1650
Wire Wire Line
	6700 1650 6700 1550
Wire Wire Line
	9500 4900 9500 6350
Wire Wire Line
	9500 6350 2400 6350
$Comp
L Audio-Jack-3_3Switches J2
U 1 1
P 1650 3950
F 0 "J2" H 1600 4250 50  0000 C CNN
F 1 "Input Stereo" H 1650 3550 50  0000 C CNN
F 2 "Pin_Headers:Pin_Header_Straight_1x03_Pitch2.54mm" H 1900 4050 50  0001 C CNN
F 3 "" H 1900 4050 50  0001 C CNN
	1    1650 3950
	1    0    0    -1  
$EndComp
Wire Wire Line
	1850 3950 2250 3950
Wire Wire Line
	2250 3950 2250 3600
Wire Wire Line
	1850 3750 1950 3750
Wire Wire Line
	1950 3750 1950 4300
$Comp
L GND #PWR014
U 1 1
P 1950 4300
F 0 "#PWR014" H 1950 4050 50  0001 C CNN
F 1 "GND" H 1950 4150 50  0000 C CNN
F 2 "" H 1950 4300 50  0001 C CNN
F 3 "" H 1950 4300 50  0001 C CNN
	1    1950 4300
	1    0    0    -1  
$EndComp
Wire Wire Line
	1950 4250 1850 4250
Connection ~ 1950 4250
Wire Wire Line
	1850 3850 1950 3850
Connection ~ 1950 3850
$Comp
L Audio-Jack-3_3Switches J6
U 1 1
P 10450 5000
F 0 "J6" H 10400 5300 50  0000 C CNN
F 1 "Output Mono" H 10450 4600 50  0000 C CNN
F 2 "Pin_Headers:Pin_Header_Straight_1x02_Pitch2.54mm" H 10700 5100 50  0001 C CNN
F 3 "" H 10700 5100 50  0001 C CNN
	1    10450 5000
	-1   0    0    1   
$EndComp
NoConn ~ 10250 4700
Wire Wire Line
	10250 4900 10150 4900
Wire Wire Line
	10150 4900 10150 5300
Wire Wire Line
	10250 5200 10150 5200
Connection ~ 10150 5200
Wire Wire Line
	10250 5100 10150 5100
Connection ~ 10150 5100
Wire Wire Line
	10250 5000 10150 5000
Connection ~ 10150 5000
$Comp
L GND #PWR015
U 1 1
P 10150 5300
F 0 "#PWR015" H 10150 5050 50  0001 C CNN
F 1 "GND" H 10150 5150 50  0000 C CNN
F 2 "" H 10150 5300 50  0001 C CNN
F 3 "" H 10150 5300 50  0001 C CNN
	1    10150 5300
	1    0    0    -1  
$EndComp
Text Notes 6650 1200 0    60   ~ 0
Additional opamp section \navailable for mods.
$Comp
L GND #PWR016
U 1 1
P 1950 3050
F 0 "#PWR016" H 1950 2800 50  0001 C CNN
F 1 "GND" H 1950 2900 50  0000 C CNN
F 2 "" H 1950 3050 50  0001 C CNN
F 3 "" H 1950 3050 50  0001 C CNN
	1    1950 3050
	1    0    0    -1  
$EndComp
Wire Wire Line
	1950 3050 1950 2950
Wire Wire Line
	1950 2950 1850 2950
Text Label 2250 3100 0    60   ~ 0
Batt+
Text Label 2250 3700 0    60   ~ 0
Batt-
Wire Wire Line
	5600 4800 5950 4800
Text Notes 3650 3200 1    60   ~ 0
LED 1.8V drop
NoConn ~ 1850 4050
$EndSCHEMATC
